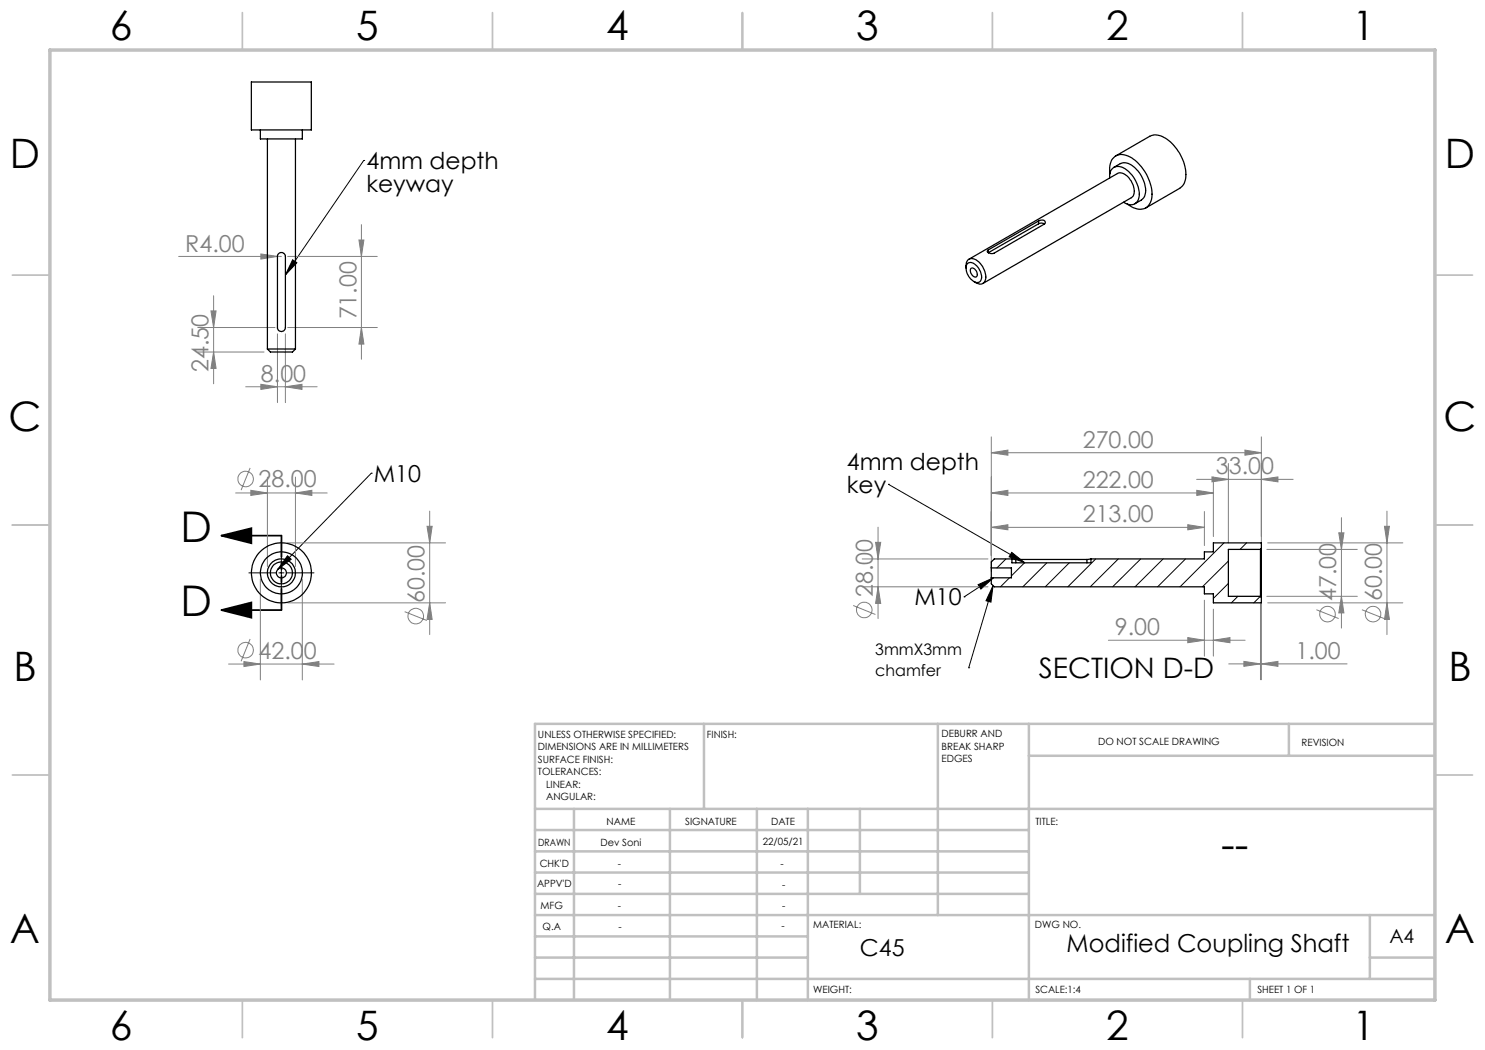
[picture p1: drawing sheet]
<svg xmlns="http://www.w3.org/2000/svg" width="297mm" height="210mm" viewBox="0 0 297 210" stroke-linecap="round" stroke-linejoin="round" font-family="sans-serif">
<g fill="none" stroke="#808080" stroke-width=".2">
<path d="M35.7 51.3h20.6M42.7 59.2v17.6M52.2 50.8l3.3 .5-3.3 .5zM57.5 51.3h18M71.8 48h1l-.5 3.3zM72.3 44.9v27M39.5 70.4h13.3M39.5 65.5h15.5M42.2 62.2h1l-.5 3.3zM42.7 70.4l.5 3.3h-1zM49.1 77.4h14.3M52.2 76.9l3.3 .5-3.3 .5z"/>
<path d="M55.5 66.8v13.7M57.1 77.4l3.3-.5v1zM57.1 66.8v13.7M57.5 65.5h18M72.3 65.5l.5 3.3h-1zM47.1 98.6h18.3M50 93.6l-1.8 4.4M50.2 98.1l3.3 .5-3.3 .5zM53.5 95.4v17.9M59.1 98.6l3.3-.5v1zM59.1 95.4v17.9M198.3 98.6l3.3-.5v1z"/>
<path d="M198.3 90.5l3.3-.5v1zM198.3 98.6h44.4M198.3 87.4v26.9M198.3 90.5h54M239.3 95.9h19.3M239.4 98.1l3.3 .5-3.3 .5zM242.4 95.4l3.3 .5-3.3 .5zM242.7 95.4v11.9M245.7 92.7v15.9M249 90l3.3 .5-3.3 .5zM252.3 95.9l3.3-.5v1zM252.3 87.4v21"/>
<path d="M52.1 115.8v20.2M57.5 108.6h31.6M60.5 115.8v20.2M85.4 105.3h1l-.5 3.3zM85.9 102.2v24.7M172.4 111.8h25.2M172.4 117.4h25.2M175.1 108.5h1l-.5 3.3zM175.6 117.4l.5 3.3h-1zM175.6 105.4v18.3M198.3 105.5l3.3-.6v1.1zM198.3 105.5h42.6"/>
<path d="M237.6 104.9l3.3 .6-3.3 .5zM240.9 102.3v6.8M253.4 109.9h18.1M253.4 119.3h18.1M253.5 108.6h27.1M267.8 106.6h1l-.5 3.3zM268.3 119.3l.5 3.3h-1zM268.3 103.5v22.1M276.9 105.3h1l-.5 3.3zM277.4 102.2v24.7M45.7 132.8h21.1M48.8 132.3l3.3 .5-3.3 .5z"/>
<path d="M50 127.8l-1.8 4.4M57.5 120.6h31.6M60.5 132.8l3.3-.5v1zM80.9 122.3l4.5 1.8M85.9 120.6l.5 3.3h-1zM170.6 121.1l4.5 1.8M221.7 128h27.3M237.6 127.5l3.3 .5-3.3 .5zM240.9 120v11.2M242.7 128l3.3-.5v1zM242.7 121.8v9.4M245.7 132.8h23.7"/>
<path d="M248.8 132.3l3.3 .5-3.3 .5zM252.1 120.5v15.5M252.3 132.8l3.3-.5v1zM252.3 120.7v15.3M253.5 120.6h27.1M263.3 121.9l4.4 1.8M272.4 121.9l4.4 1.8M277.4 120.6l.5 3.3h-1z"/>
<circle cx="49.1" cy="95.8" r="1.55"/>
<circle cx="49.1" cy="130" r="1.56"/>
<circle cx="83.1" cy="123.2" r="1.55"/>
<circle cx="172.9" cy="122" r="1.55"/>
<circle cx="265.5" cy="122.8" r="1.55"/>
<circle cx="274.6" cy="122.8" r="1.56"/>
</g>
<g fill="none" stroke="#000" stroke-width=".2">
<path d="M72.7 32.1h.1M72.7 32.1l-15.6 22.9M58.5 52l.9 .6-2.3 2.4zM74.3 94.6h.1M74.3 94.6l-18.7 19.3M177.7 96.9h.1M177.7 96.9l27.3 15.7M49.8 114.6h5.5M55.8 114.6h1M56.3 108.1v5.5M56.3 114.1v1M56.3 115.6v5.5"/>
<path d="M57.3 114.6h5.5M57.5 111.2l.7 .7-2.6 2zM192.8 119.4h.1M195.6 116.9l3.1-1.3-2.5 2.2zM198.6 117.1l-.4 3.3-1-.3zM198.6 117.1l-4.9 16.5M198.7 115.6l-5.9 3.8M202.4 110.5l2.6 2.1-3.2-1.2zM193.7 133.6h.1"/>
</g>
<path d="M44.3 107.1l6-1.5v3zM44.3 107.1h12M44.3 122l6-1.5v3zM44.3 122h12" fill="none" stroke="#000" stroke-width=".35"/>
<path d="M56.3 107.1v14.9" fill="none" stroke="#000" stroke-width=".35" stroke-dasharray="6.3 1.3 1.3 1.3 1.3 1.3" stroke-dashoffset="2.1"/>
<g fill="none" stroke="#c0c0c0" stroke-width=".35">
<path d="M48.5 2.5v7.5M98.5 2.5v7.5M148.5 2.5v7.5M198.5 2.5v7.5M248.5 2.5v7.5M2.5 55h7.5M287 55h7.5M2.5 105h7.5M287 105h7.5M2.5 155h7.5M287 155h7.5M48.5 200v7.5"/>
<path d="M98.5 200v7.5M148.5 200v7.5M198.5 200v7.5M248.5 200v7.5"/>
</g>
<g fill="none" stroke="#c0c0c0" stroke-width=".5">
<path d="M140.8 144.8v17M187.6 144.8v38.2M205.8 144.8v55.2M205.8 151.2h81.2M257.8 144.8v6.4M287 144.8h-180v55.2M107 161.8h180M107 178.8h98.8M107 174.5h98.8M107 170.3h98.8M107 166h98.8M114.8 161.8v38.2"/>
<path d="M134 161.8v38.2M151.4 161.8v38.2M161.6 161.8v38.2M172 161.8v17M107 195.8h180M107 191.5h54.6M107 187.3h54.6M107 183h180M250 195.8v4.2M274 191.5h13M274 183v12.8"/>
</g>
<path d="M10 10h277v190h-277z" fill="none" stroke="#c0c0c0" stroke-width=".7"/>
<g fill="#000">
<path d="M198.6 117.1l-.4 3.3-1-.3z"/>
<path d="M44.3 107.1l6-1.5v3zM44.3 122l6-1.5v3z"/>
<path d="M57.5 111.2l.7 .7-2.6 2zM195.6 116.9l3.1-1.3-2.5 2.2zM202.4 110.5l2.6 2.1-3.2-1.2zM58.5 52l.9 .6-2.3 2.4z"/>
</g>
<g fill="#808080">
<path d="M52.2 50.8l3.3 .5-3.3 .5z"/>
<path d="M252.3 132.8l3.3-.5v1zM248.8 132.3l3.3 .5-3.3 .5zM242.7 128l3.3-.5v1zM237.6 127.5l3.3 .5-3.3 .5z"/>
<path d="M48.8 132.3l3.3 .5-3.3 .5zM60.5 132.8l3.3-.5v1zM50.2 98.1l3.3 .5-3.3 .5zM59.1 98.6l3.3-.5v1zM242.4 95.4l3.3 .5-3.3 .5zM252.3 95.9l3.3-.5v1zM198.3 105.5l3.3-.6v1.1zM237.6 104.9l3.3 .6-3.3 .5zM198.3 98.6l3.3-.5v1zM239.4 98.1l3.3 .5-3.3 .5zM198.3 90.5l3.3-.5v1zM249 90l3.3 .5-3.3 .5zM52.2 76.9l3.3 .5-3.3 .5zM57.1 77.4l3.3-.5v1z"/>
<path d="M42.7 70.4l.5 3.3h-1zM42.2 62.2h1l-.5 3.3z"/>
<path d="M85.4 105.3h1l-.5 3.3zM85.9 120.6l.5 3.3h-1zM276.9 105.3h1l-.5 3.3zM277.4 120.6l.5 3.3h-1zM267.8 106.6h1l-.5 3.3zM268.3 119.3l.5 3.3h-1zM175.1 108.5h1l-.5 3.3zM175.6 117.4l.5 3.3h-1zM71.8 48h1l-.5 3.3zM72.3 65.5l.5 3.3h-1z"/>
</g>
<g fill="none" stroke="#000" stroke-width=".25">
<path d="M50.3 16.4h12v9.6h-12zM52.1 26v1.8h8.4v-1.8M53.5 27.8v42M59.1 27.8v42M221.9 35.6a1.85 1.85 0 0 1 .8-2.1 1.85 1.85 0 0 1 2.3 .2 6.4 6.4 0 0 1 2.8 5.8 1.72 1.72 0 0 1-2.8 1.1l-.3-.1M222 34.8a3.3 3.3 0 0 1 1.5-3.8 4.5 4.5 0 0 1 4.5 2 8.3 8.3 0 0 1 2.2 7.2 2.37 2.37 0 0 1-3.5 1.3l-1.2-.7M222.8 33.5l1.2-.8a2.81 2.81 0 0 1 3.3 1.2 5.6 5.6 0 0 1 1.6 5.4l-.7 .7-1.2 .7M223.2 31.2l6.7-3.9a3.8 3.8 0 0 1 4.2 1.1 8.4 8.4 0 0 1 2.9 7.9l-.5 .8-.6 .6-6.7 3.9M55.6 50.9a.81 .81 0 0 1 .9-.4 .81 .81 0 0 1 .6 .8v14.2a.79 .79 0 0 1-.8 .8 .79 .79 0 0 1-.8-.8v-14.4zM193.2 53.6a1.41 1.41 0 0 1 1.1-1.9 3.7 3.7 0 0 1 2.7 4.6 1.2 1.2 0 0 1-1.8 .2l-.4-.2M193.5 52.7a1.41 1.41 0 0 1 2 .7 2.49 2.49 0 0 1 .5 2.9 1.76 1.76 0 0 1-2.3-1 2.59 2.59 0 0 1-.2-2.6zM193.8 51.8l29.7-17.1a2.34 2.34 0 0 1 2.7 1.5 2.99 2.99 0 0 1 .3 3.1l-29.9 17.4"/>
<path d="M194.1 53.8a.82 .82 0 0 1 1.2 .6 .65 .65 0 0 1-.3 1 1.38 1.38 0 0 1-.9-1.6zM207.7 44.2a.81 .81 0 0 1 1.4 .3l-.3 .3-10 5.9a1.08 1.08 0 0 1-1.4-.5l.3-.2M207.7 44.8a1.2 1.2 0 0 1 1.2 0M207.7 44.2l-10 5.8M207.7 44.8l-10 5.7v-.5M207.7 44.2v.6M53.5 69.8h5.6M53.5 69.8l.6 .6h4.4l.6-.6M198.3 113.6v2M198.3 115.6v1.2l.6 .6h42v1.4h1.8v1.8h9.6v-1.1M198.3 113.6h4v2h-4M202.4 111.8l.8 .1"/>
<path d="M202.4 111.8h-3.5l-.6 .6v1.2M202.4 111.8v.8h15.8v-.8M203.2 111.9h14.2M203.2 111.9v.7M217.4 111.9v.7M218.2 111.8l-.8 .1M252.1 109.9v9.4M252.1 119.3l.2 .2M252.1 109.9h-6.4v9.4h6.4M252.3 109.7v9.8M252.3 109.7v-1.1h-9.6v1.8h-1.8v1.4h-22.7M252.3 109.7l-.2 .2"/>
<circle cx="56.3" cy="114.6" r="6"/>
<circle cx="56.3" cy="114.6" r="4.2"/>
<circle cx="56.3" cy="114.6" r="2.81"/>
<circle cx="56.3" cy="114.6" r="1"/>
<circle cx="56.3" cy="114.6" r="2.2"/>
</g>
<g fill="none" stroke="#000" stroke-width=".2">
<path d="M201.2 111.8l-1.8 1.8M201.9 115.6l-1.8 1.8M204.9 112.6l-2.6 2.6M209.4 112.6l-4.8 4.8M213.9 112.6l-4.8 4.8M219.1 111.8l-5.5 5.6M223.7 111.8l-5.6 5.6M228.1 111.8l-5.6 5.6M232.6 111.8l-5.6 5.6M237.1 111.8l-5.6 5.6M244.8 108.6l-8.8 8.8M245.7 112.2l-5.2 5.2"/>
<path d="M245.7 116.7l-3 3M247.6 119.3l-1.3 1.3M249.3 108.6l-1.3 1.3M252.1 119.3l-1.3 1.3"/>
</g>
<g font-size="8.5">
<text x="36.1" y="108.3">D</text>
<text x="36.1" y="123.2">D</text>
<text x="244.3" y="171.8">--</text>
</g>
<g font-size="8.1">
<text x="22" y="8">6</text>
<text x="71.2" y="8">5</text>
<text x="121.2" y="8">4</text>
<text x="171.3" y="8">3</text>
<text x="221.3" y="8">2</text>
<text x="270.5" y="8">1</text>
<text x="2" y="33.6">D</text>
<text x="289" y="33.6">D</text>
<text x="1.7" y="86.1">C</text>
<text x="288.7" y="86.1">C</text>
<text x="2.7" y="136.1">B</text>
<text x="289.7" y="136.1">B</text>
<text x="2" y="188.6">A</text>
<text x="289" y="188.6">A</text>
<text x="22" y="208">6</text>
<text x="71.2" y="208">5</text>
<text x="121.2" y="208">4</text>
<text x="171.3" y="208">3</text>
<text x="221.3" y="208">2</text>
<text x="270.5" y="208">1</text>
</g>
<text font-size="5.6" x="207.8" y="135.6">SECTION D-D</text>
<text font-size="4.9" x="213.3" y="190.3">Modified Coupling Shaft</text>
<g font-size="4.7">
<text x="73.3" y="33.8">4mm depth</text>
<text x="73.3" y="38.3">keyway</text>
<text x="169.4" y="94">4mm depth</text>
<text x="74.8" y="96.3">M10</text>
<text x="169.4" y="98.6">key</text>
<text x="182.9" y="121.1">M10</text>
<text x="172" y="191.3">C45</text>
</g>
<g font-size="4.7" fill="#808080">
<text x="37.1" y="50.3">R4.00</text>
<text x="71.3" y="63.9" transform="rotate(-90 71.3 63.9)">71.00</text>
<text x="41.7" y="74.4" transform="rotate(-90 41.7 74.4)">24.50</text>
<text x="52.2" y="76.3">8.00</text>
<text x="216.6" y="89.5">270.00</text>
<text x="243.2" y="94.8">33.00</text>
<text x="51.7" y="97.5">28.00</text>
<text x="216.6" y="97.5">222.00</text>
<text x="216.6" y="104.4">213.00</text>
<text x="174.6" y="119.4" transform="rotate(-90 174.6 119.4)">28.00</text>
<text x="84.9" y="120.6" transform="rotate(-90 84.9 120.6)">60.00</text>
<text x="267.2" y="120.2" transform="rotate(-90 267.2 120.2)">47.00</text>
<text x="276.3" y="120.2" transform="rotate(-90 276.3 120.2)">60.00</text>
<text x="51.7" y="131.7">42.00</text>
<text x="223" y="127">9.00</text>
<text x="259.1" y="131.7">1.00</text>
</g>
<text font-size="3.9" x="277.9" y="188.5">A4</text>
<g font-size="3.2">
<text x="175" y="131.1">3mmX3mm</text>
<text x="175" y="135.3">chamfer</text>
</g>
<g font-size="2">
<text x="107.6" y="147.6">UNLESS OTHERWISE SPECIFIED:</text>
<text x="141.4" y="147.6">FINISH:</text>
<text x="188.3" y="147.5">DEBURR AND</text>
<text x="188.3" y="150">BREAK SHARP</text>
<text x="219.6" y="149">DO NOT SCALE DRAWING</text>
<text x="260.3" y="149.2">REVISION</text>
<text x="107.6" y="150.1">DIMENSIONS ARE IN MILLIMETERS</text>
<text x="107.6" y="152.6">SURFACE FINISH:</text>
<text x="107.6" y="155.1">TOLERANCES:</text>
<text x="188.3" y="152.5">EDGES</text>
<text x="109.2" y="157.6">LINEAR:</text>
<text x="109.2" y="160.1">ANGULAR:</text>
<text x="121.3" y="165">NAME</text>
<text x="137" y="164.9">SIGNATURE</text>
<text x="154.2" y="164.9">DATE</text>
<text x="207.1" y="164.9">TITLE:</text>
<text x="107.6" y="169.1">DRAWN</text>
<text x="107.9" y="173.3">CHK'D</text>
<text x="120.1" y="169.1">Dev Soni</text>
<text x="123.6" y="173.3">-</text>
<text x="152.5" y="168.9">22/05/21</text>
<text x="156.1" y="173.3">-</text>
<text x="107.4" y="177.4">APPV'D</text>
<text x="123.7" y="177.4">-</text>
<text x="156.4" y="177.6">-</text>
<text x="108.1" y="181.8">MFG</text>
<text x="108.5" y="186">Q.A</text>
<text x="123.6" y="181.8">-</text>
<text x="123.7" y="186">-</text>
<text x="156.3" y="185.9">-</text>
<text x="156.5" y="181.7">-</text>
<text x="162.6" y="185.5">MATERIAL:</text>
<text x="207" y="185.5">DWG NO.</text>
<text x="162.6" y="198.5">WEIGHT:</text>
<text x="207.1" y="198.6">SCALE:1:4</text>
<text x="251.5" y="198.6">SHEET 1 OF 1</text>
</g>
</svg>
